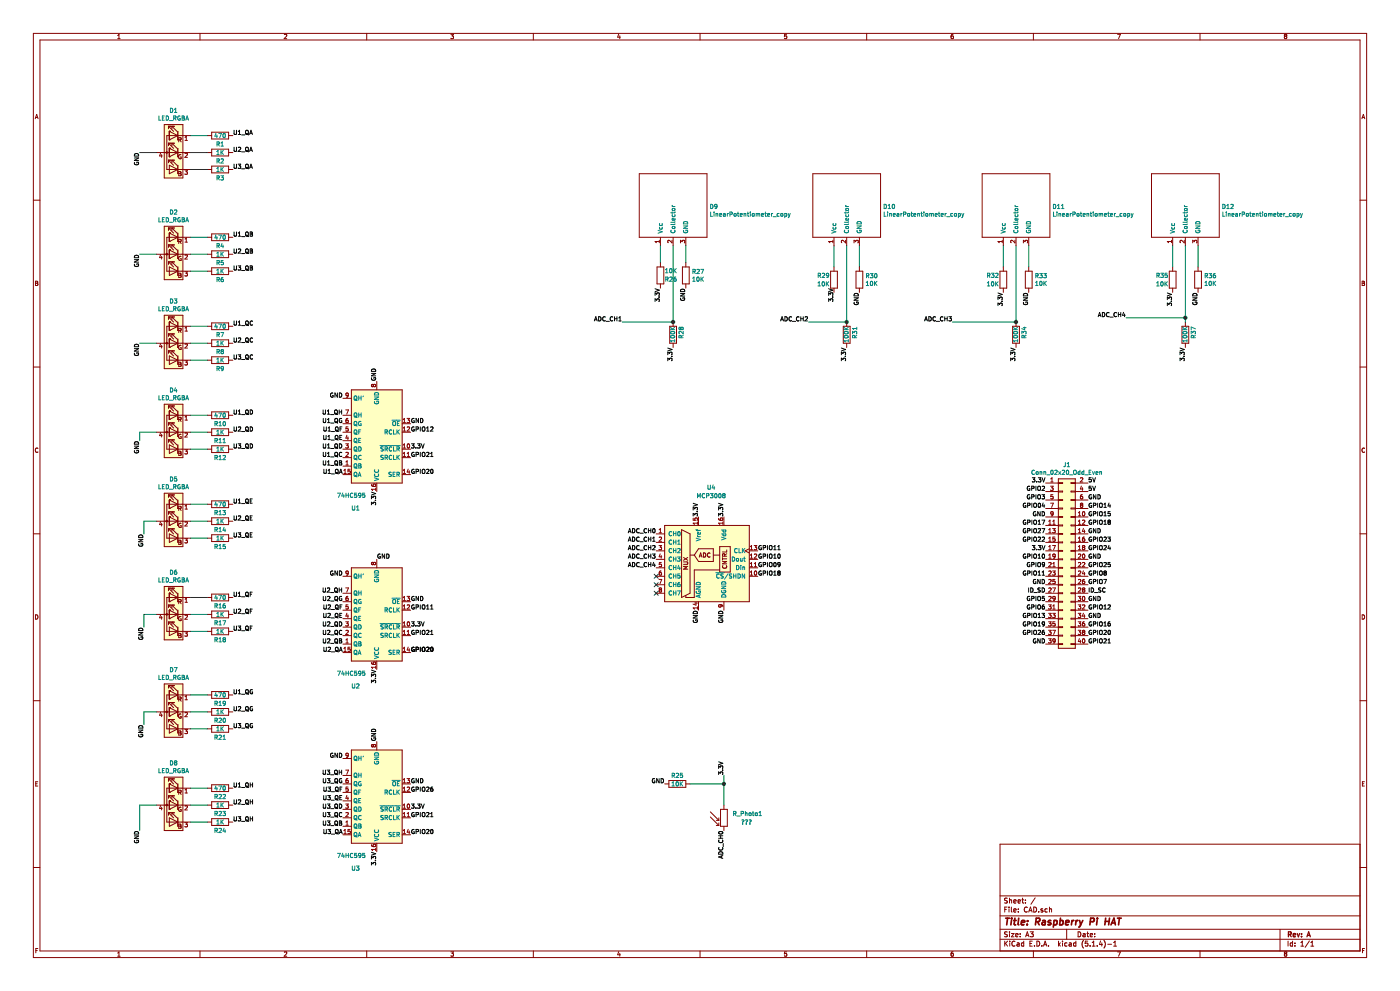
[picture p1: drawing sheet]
EESchema Schematic File Version 4
LIBS:CAD-cache
EELAYER 30 0
EELAYER END
$Descr A3 16535 11693
encoding utf-8
Sheet 1 1
Title "Raspberry Pi HAT"
Date ""
Rev "A"
Comp ""
Comment1 ""
Comment2 ""
Comment3 ""
Comment4 ""
$EndDescr
$Comp
L Device:LED_RGBA D2
U 1 1
P 2050 3000
F 0 "D2" H 2050 3497 50  0000 C CNN
F 1 "LED_RGBA" H 2050 3406 50  0000 C CNN
F 2 "LED_THT:LED_D5.0mm-4_RGB_Wide_Pins" H 2050 2950 50  0001 C CNN
F 3 "~" H 2050 2950 50  0001 C CNN
	1    2050 3000
	-1   0    0    -1  
$EndComp
$Comp
L Device:R_PHOTO R_Photo1
U 1 1
P 8550 9650
F 0 "R_Photo1" H 8650 9700 50  0000 L CNN
F 1 "???" H 8750 9600 50  0000 L CNN
F 2 "Resistor_THT:R_Axial_DIN0204_L3.6mm_D1.6mm_P5.08mm_Horizontal" V 8600 9400 50  0001 L CNN
F 3 "~" H 8550 9600 50  0001 C CNN
	1    8550 9650
	1    0    0    -1  
$EndComp
$Comp
L Device:R R2
U 1 1
P 2600 1800
F 0 "R2" V 2700 1800 50  0000 C CNN
F 1 "1K" V 2600 1800 50  0000 C CNN
F 2 "Resistor_THT:R_Axial_DIN0204_L3.6mm_D1.6mm_P5.08mm_Vertical" V 2530 1800 50  0001 C CNN
F 3 "~" H 2600 1800 50  0001 C CNN
	1    2600 1800
	0    1    1    0   
$EndComp
$Comp
L Device:R R3
U 1 1
P 2600 2000
F 0 "R3" V 2700 2000 50  0000 C CNN
F 1 "1K" V 2600 2000 50  0000 C CNN
F 2 "Resistor_THT:R_Axial_DIN0204_L3.6mm_D1.6mm_P5.08mm_Vertical" V 2530 2000 50  0001 C CNN
F 3 "~" H 2600 2000 50  0001 C CNN
	1    2600 2000
	0    1    1    0   
$EndComp
$Comp
L Device:R R6
U 1 1
P 2600 3200
F 0 "R6" V 2700 3200 50  0000 C CNN
F 1 "1K" V 2600 3200 50  0000 C CNN
F 2 "Resistor_THT:R_Axial_DIN0204_L3.6mm_D1.6mm_P5.08mm_Vertical" V 2530 3200 50  0001 C CNN
F 3 "~" H 2600 3200 50  0001 C CNN
	1    2600 3200
	0    1    1    0   
$EndComp
$Comp
L Analog_ADC:MCP3008 U4
U 1 1
P 8350 6600
F 0 "U4" H 8400 7450 50  0000 C CNN
F 1 "MCP3008" H 8400 7350 50  0000 C CNN
F 2 "MCU-MCP3008-I_P_DIP16-7.62MM_:DIP16-2.54-19.2X7.62MM" H 8450 6700 50  0001 C CNN
F 3 "http://ww1.microchip.com/downloads/en/DeviceDoc/21295d.pdf" H 8450 6700 50  0001 C CNN
	1    8350 6600
	1    0    0    -1  
$EndComp
$Comp
L CAD:LinearPotentiometer_copy D9
U 1 1
P 7950 2400
F 0 "D9" H 8378 2363 50  0000 L CNN
F 1 "LinearPotentiometer_copy" H 8378 2272 50  0000 L CNN
F 2 "Potentiometer_THT:Potentiometer_ACP_CA9-H2,5_Horizontal" H 8100 1500 50  0001 C CNN
F 3 "" H 8100 1500 50  0001 C CNN
	1    7950 2400
	1    0    0    -1  
$EndComp
$Comp
L CAD:LinearPotentiometer_copy D12
U 1 1
P 14000 2400
F 0 "D12" H 14428 2363 50  0000 L CNN
F 1 "LinearPotentiometer_copy" H 14428 2272 50  0000 L CNN
F 2 "Potentiometer_THT:Potentiometer_ACP_CA9-H2,5_Horizontal" H 14150 1500 50  0001 C CNN
F 3 "" H 14150 1500 50  0001 C CNN
	1    14000 2400
	1    0    0    -1  
$EndComp
$Comp
L CAD:LinearPotentiometer_copy D10
U 1 1
P 10000 2400
F 0 "D10" H 10428 2363 50  0000 L CNN
F 1 "LinearPotentiometer_copy" H 10428 2272 50  0000 L CNN
F 2 "Potentiometer_THT:Potentiometer_ACP_CA9-H2,5_Horizontal" H 10150 1500 50  0001 C CNN
F 3 "" H 10150 1500 50  0001 C CNN
	1    10000 2400
	1    0    0    -1  
$EndComp
$Comp
L CAD:LinearPotentiometer_copy D11
U 1 1
P 12000 2400
F 0 "D11" H 12428 2363 50  0000 L CNN
F 1 "LinearPotentiometer_copy" H 12428 2272 50  0000 L CNN
F 2 "Potentiometer_THT:Potentiometer_ACP_CA9-H2,5_Horizontal" H 12150 1500 50  0001 C CNN
F 3 "" H 12150 1500 50  0001 C CNN
	1    12000 2400
	1    0    0    -1  
$EndComp
$Comp
L Device:R R1
U 1 1
P 2600 1600
F 0 "R1" V 2700 1600 50  0000 C CNN
F 1 "470" V 2600 1600 50  0000 C CNN
F 2 "Resistor_THT:R_Axial_DIN0204_L3.6mm_D1.6mm_P5.08mm_Vertical" V 2530 1600 50  0001 C CNN
F 3 "~" H 2600 1600 50  0001 C CNN
	1    2600 1600
	0    1    1    0   
$EndComp
$Comp
L Device:LED_RGBA D1
U 1 1
P 2050 1800
F 0 "D1" H 2050 2297 50  0000 C CNN
F 1 "LED_RGBA" H 2050 2206 50  0000 C CNN
F 2 "LED_THT:LED_D5.0mm-4_RGB_Wide_Pins" H 2050 1750 50  0001 C CNN
F 3 "~" H 2050 1750 50  0001 C CNN
	1    2050 1800
	-1   0    0    -1  
$EndComp
Wire Wire Line
	2250 1600 2450 1600
Wire Wire Line
	2250 1800 2450 1800
Wire Wire Line
	2250 2000 2450 2000
$Comp
L Device:R R8
U 1 1
P 2600 4050
F 0 "R8" V 2700 4050 50  0000 C CNN
F 1 "1K" V 2600 4050 50  0000 C CNN
F 2 "Resistor_THT:R_Axial_DIN0204_L3.6mm_D1.6mm_P5.08mm_Vertical" V 2530 4050 50  0001 C CNN
F 3 "~" H 2600 4050 50  0001 C CNN
	1    2600 4050
	0    1    1    0   
$EndComp
$Comp
L Device:R R7
U 1 1
P 2600 3850
F 0 "R7" V 2700 3850 50  0000 C CNN
F 1 "470" V 2600 3850 50  0000 C CNN
F 2 "Resistor_THT:R_Axial_DIN0204_L3.6mm_D1.6mm_P5.08mm_Vertical" V 2530 3850 50  0001 C CNN
F 3 "~" H 2600 3850 50  0001 C CNN
	1    2600 3850
	0    1    1    0   
$EndComp
Wire Wire Line
	2250 3850 2450 3850
Wire Wire Line
	2250 4050 2450 4050
Wire Wire Line
	2250 2800 2450 2800
Wire Wire Line
	2250 3000 2450 3000
Wire Wire Line
	2250 3200 2450 3200
$Comp
L Device:R R17
U 1 1
P 2600 7250
F 0 "R17" V 2700 7250 50  0000 C CNN
F 1 "1K" V 2600 7250 50  0000 C CNN
F 2 "Resistor_THT:R_Axial_DIN0204_L3.6mm_D1.6mm_P5.08mm_Vertical" V 2530 7250 50  0001 C CNN
F 3 "~" H 2600 7250 50  0001 C CNN
	1    2600 7250
	0    1    1    0   
$EndComp
$Comp
L Device:R R18
U 1 1
P 2600 7450
F 0 "R18" V 2700 7450 50  0000 C CNN
F 1 "1K" V 2600 7450 50  0000 C CNN
F 2 "Resistor_THT:R_Axial_DIN0204_L3.6mm_D1.6mm_P5.08mm_Vertical" V 2530 7450 50  0001 C CNN
F 3 "~" H 2600 7450 50  0001 C CNN
	1    2600 7450
	0    1    1    0   
$EndComp
$Comp
L Device:R R16
U 1 1
P 2600 7050
F 0 "R16" V 2700 7050 50  0000 C CNN
F 1 "470" V 2600 7050 50  0000 C CNN
F 2 "Resistor_THT:R_Axial_DIN0204_L3.6mm_D1.6mm_P5.08mm_Vertical" V 2530 7050 50  0001 C CNN
F 3 "~" H 2600 7050 50  0001 C CNN
	1    2600 7050
	0    1    1    0   
$EndComp
$Comp
L Device:LED_RGBA D6
U 1 1
P 2050 7250
F 0 "D6" H 2050 7747 50  0000 C CNN
F 1 "LED_RGBA" H 2050 7656 50  0000 C CNN
F 2 "LED_THT:LED_D5.0mm-4_RGB_Wide_Pins" H 2050 7200 50  0001 C CNN
F 3 "~" H 2050 7200 50  0001 C CNN
	1    2050 7250
	-1   0    0    -1  
$EndComp
Wire Wire Line
	2250 7050 2450 7050
Wire Wire Line
	2250 7250 2450 7250
Wire Wire Line
	2250 7450 2450 7450
$Comp
L Device:R R19
U 1 1
P 2600 8200
F 0 "R19" V 2700 8200 50  0000 C CNN
F 1 "470" V 2600 8200 50  0000 C CNN
F 2 "Resistor_THT:R_Axial_DIN0204_L3.6mm_D1.6mm_P5.08mm_Vertical" V 2530 8200 50  0001 C CNN
F 3 "~" H 2600 8200 50  0001 C CNN
	1    2600 8200
	0    1    1    0   
$EndComp
$Comp
L Device:R R20
U 1 1
P 2600 8400
F 0 "R20" V 2700 8400 50  0000 C CNN
F 1 "1K" V 2600 8400 50  0000 C CNN
F 2 "Resistor_THT:R_Axial_DIN0204_L3.6mm_D1.6mm_P5.08mm_Vertical" V 2530 8400 50  0001 C CNN
F 3 "~" H 2600 8400 50  0001 C CNN
	1    2600 8400
	0    1    1    0   
$EndComp
$Comp
L Device:R R21
U 1 1
P 2600 8600
F 0 "R21" V 2700 8600 50  0000 C CNN
F 1 "1K" V 2600 8600 50  0000 C CNN
F 2 "Resistor_THT:R_Axial_DIN0204_L3.6mm_D1.6mm_P5.08mm_Vertical" V 2530 8600 50  0001 C CNN
F 3 "~" H 2600 8600 50  0001 C CNN
	1    2600 8600
	0    1    1    0   
$EndComp
$Comp
L Device:R R23
U 1 1
P 2600 9500
F 0 "R23" V 2700 9500 50  0000 C CNN
F 1 "1K" V 2600 9500 50  0000 C CNN
F 2 "Resistor_THT:R_Axial_DIN0204_L3.6mm_D1.6mm_P5.08mm_Vertical" V 2530 9500 50  0001 C CNN
F 3 "~" H 2600 9500 50  0001 C CNN
	1    2600 9500
	0    1    1    0   
$EndComp
$Comp
L Device:R R24
U 1 1
P 2600 9700
F 0 "R24" V 2700 9700 50  0000 C CNN
F 1 "1K" V 2600 9700 50  0000 C CNN
F 2 "Resistor_THT:R_Axial_DIN0204_L3.6mm_D1.6mm_P5.08mm_Vertical" V 2530 9700 50  0001 C CNN
F 3 "~" H 2600 9700 50  0001 C CNN
	1    2600 9700
	0    1    1    0   
$EndComp
$Comp
L Device:R R22
U 1 1
P 2600 9300
F 0 "R22" V 2700 9300 50  0000 C CNN
F 1 "470" V 2600 9300 50  0000 C CNN
F 2 "Resistor_THT:R_Axial_DIN0204_L3.6mm_D1.6mm_P5.08mm_Vertical" V 2530 9300 50  0001 C CNN
F 3 "~" H 2600 9300 50  0001 C CNN
	1    2600 9300
	0    1    1    0   
$EndComp
$Comp
L Device:LED_RGBA D8
U 1 1
P 2050 9500
F 0 "D8" H 2050 9997 50  0000 C CNN
F 1 "LED_RGBA" H 2050 9906 50  0000 C CNN
F 2 "LED_THT:LED_D5.0mm-4_RGB_Wide_Pins" H 2050 9450 50  0001 C CNN
F 3 "~" H 2050 9450 50  0001 C CNN
	1    2050 9500
	-1   0    0    -1  
$EndComp
Wire Wire Line
	2250 9300 2450 9300
Wire Wire Line
	2250 9500 2450 9500
Wire Wire Line
	2250 9700 2450 9700
Wire Wire Line
	2250 8200 2450 8200
Wire Wire Line
	2250 8400 2450 8400
Wire Wire Line
	2250 8600 2450 8600
Wire Wire Line
	1850 1800 1650 1800
Wire Wire Line
	1850 3000 1650 3000
Wire Wire Line
	1850 4050 1650 4050
Wire Wire Line
	8550 9500 8550 9250
Wire Wire Line
	8550 9250 8150 9250
Connection ~ 8550 9250
Wire Wire Line
	8550 9250 8550 9150
$Comp
L Device:R R25
U 1 1
P 8000 9250
F 0 "R25" V 7900 9250 50  0000 C CNN
F 1 "10K" V 8000 9250 50  0000 C CNN
F 2 "Resistor_THT:R_Axial_DIN0204_L3.6mm_D1.6mm_P5.08mm_Vertical" V 7930 9250 50  0001 C CNN
F 3 "~" H 8000 9250 50  0001 C CNN
	1    8000 9250
	0    1    1    0   
$EndComp
Wire Wire Line
	8100 2900 8100 3100
Wire Wire Line
	7800 2900 7800 3100
Wire Wire Line
	9850 2900 9850 3150
Wire Wire Line
	10150 2900 10150 3150
Wire Wire Line
	12150 2900 12150 3150
Wire Wire Line
	11850 2900 11850 3150
Wire Wire Line
	14150 2900 14150 3150
Wire Wire Line
	13850 2900 13850 3150
$Comp
L Device:R R27
U 1 1
P 8100 3250
F 0 "R27" H 8170 3296 50  0000 L CNN
F 1 "10K" H 8170 3205 50  0000 L CNN
F 2 "Resistor_THT:R_Axial_DIN0204_L3.6mm_D1.6mm_P5.08mm_Vertical" V 8030 3250 50  0001 C CNN
F 3 "~" H 8100 3250 50  0001 C CNN
	1    8100 3250
	1    0    0    -1  
$EndComp
$Comp
L Device:R R29
U 1 1
P 9850 3300
F 0 "R29" H 9650 3350 50  0000 L CNN
F 1 "10K" H 9650 3250 50  0000 L CNN
F 2 "Resistor_THT:R_Axial_DIN0204_L3.6mm_D1.6mm_P5.08mm_Vertical" V 9780 3300 50  0001 C CNN
F 3 "~" H 9850 3300 50  0001 C CNN
	1    9850 3300
	1    0    0    -1  
$EndComp
$Comp
L Device:R R30
U 1 1
P 10150 3300
F 0 "R30" H 10220 3346 50  0000 L CNN
F 1 "10K" H 10220 3255 50  0000 L CNN
F 2 "Resistor_THT:R_Axial_DIN0204_L3.6mm_D1.6mm_P5.08mm_Vertical" V 10080 3300 50  0001 C CNN
F 3 "~" H 10150 3300 50  0001 C CNN
	1    10150 3300
	1    0    0    -1  
$EndComp
$Comp
L Device:R R32
U 1 1
P 11850 3300
F 0 "R32" H 11650 3350 50  0000 L CNN
F 1 "10K" H 11650 3250 50  0000 L CNN
F 2 "Resistor_THT:R_Axial_DIN0204_L3.6mm_D1.6mm_P5.08mm_Vertical" V 11780 3300 50  0001 C CNN
F 3 "~" H 11850 3300 50  0001 C CNN
	1    11850 3300
	1    0    0    -1  
$EndComp
$Comp
L Device:R R33
U 1 1
P 12150 3300
F 0 "R33" H 12220 3346 50  0000 L CNN
F 1 "10K" H 12220 3255 50  0000 L CNN
F 2 "Resistor_THT:R_Axial_DIN0204_L3.6mm_D1.6mm_P5.08mm_Vertical" V 12080 3300 50  0001 C CNN
F 3 "~" H 12150 3300 50  0001 C CNN
	1    12150 3300
	1    0    0    -1  
$EndComp
$Comp
L Device:R R35
U 1 1
P 13850 3300
F 0 "R35" H 13650 3350 50  0000 L CNN
F 1 "10K" H 13650 3250 50  0000 L CNN
F 2 "Resistor_THT:R_Axial_DIN0204_L3.6mm_D1.6mm_P5.08mm_Vertical" V 13780 3300 50  0001 C CNN
F 3 "~" H 13850 3300 50  0001 C CNN
	1    13850 3300
	1    0    0    -1  
$EndComp
$Comp
L Device:R R36
U 1 1
P 14150 3300
F 0 "R36" H 14220 3346 50  0000 L CNN
F 1 "10K" H 14220 3255 50  0000 L CNN
F 2 "Resistor_THT:R_Axial_DIN0204_L3.6mm_D1.6mm_P5.08mm_Vertical" V 14080 3300 50  0001 C CNN
F 3 "~" H 14150 3300 50  0001 C CNN
	1    14150 3300
	1    0    0    -1  
$EndComp
$Comp
L Device:R R28
U 1 1
P 7950 3950
F 0 "R28" V 7850 3850 50  0000 L CNN
F 1 "100K" V 7950 3850 50  0000 L CNN
F 2 "Resistor_THT:R_Axial_DIN0204_L3.6mm_D1.6mm_P5.08mm_Vertical" V 7880 3950 50  0001 C CNN
F 3 "~" H 7950 3950 50  0001 C CNN
	1    7950 3950
	-1   0    0    1   
$EndComp
$Comp
L Device:R R31
U 1 1
P 10000 3950
F 0 "R31" V 9900 3850 50  0000 L CNN
F 1 "100K" V 10000 3850 50  0000 L CNN
F 2 "Resistor_THT:R_Axial_DIN0204_L3.6mm_D1.6mm_P5.08mm_Vertical" V 9930 3950 50  0001 C CNN
F 3 "~" H 10000 3950 50  0001 C CNN
	1    10000 3950
	-1   0    0    1   
$EndComp
$Comp
L Device:R R34
U 1 1
P 12000 3950
F 0 "R34" V 11900 3850 50  0000 L CNN
F 1 "100K" V 12000 3850 50  0000 L CNN
F 2 "Resistor_THT:R_Axial_DIN0204_L3.6mm_D1.6mm_P5.08mm_Vertical" V 11930 3950 50  0001 C CNN
F 3 "~" H 12000 3950 50  0001 C CNN
	1    12000 3950
	-1   0    0    1   
$EndComp
$Comp
L Device:R R37
U 1 1
P 14000 3950
F 0 "R37" V 13900 3850 50  0000 L CNN
F 1 "100K" V 14000 3850 50  0000 L CNN
F 2 "Resistor_THT:R_Axial_DIN0204_L3.6mm_D1.6mm_P5.08mm_Vertical" V 13930 3950 50  0001 C CNN
F 3 "~" H 14000 3950 50  0001 C CNN
	1    14000 3950
	-1   0    0    1   
$EndComp
Wire Wire Line
	2250 6350 2450 6350
Wire Wire Line
	2250 6150 2450 6150
Wire Wire Line
	2250 5950 2450 5950
Wire Wire Line
	2250 5300 2450 5300
Wire Wire Line
	2250 5100 2450 5100
Wire Wire Line
	2250 4900 2450 4900
$Comp
L Device:LED_RGBA D4
U 1 1
P 2050 5100
F 0 "D4" H 2050 5597 50  0000 C CNN
F 1 "LED_RGBA" H 2050 5506 50  0000 C CNN
F 2 "LED_THT:LED_D5.0mm-4_RGB_Wide_Pins" H 2050 5050 50  0001 C CNN
F 3 "~" H 2050 5050 50  0001 C CNN
	1    2050 5100
	-1   0    0    -1  
$EndComp
$Comp
L Device:R R10
U 1 1
P 2600 4900
F 0 "R10" V 2700 4900 50  0000 C CNN
F 1 "470" V 2600 4900 50  0000 C CNN
F 2 "Resistor_THT:R_Axial_DIN0204_L3.6mm_D1.6mm_P5.08mm_Vertical" V 2530 4900 50  0001 C CNN
F 3 "~" H 2600 4900 50  0001 C CNN
	1    2600 4900
	0    1    1    0   
$EndComp
$Comp
L Device:R R15
U 1 1
P 2600 6350
F 0 "R15" V 2700 6350 50  0000 C CNN
F 1 "1K" V 2600 6350 50  0000 C CNN
F 2 "Resistor_THT:R_Axial_DIN0204_L3.6mm_D1.6mm_P5.08mm_Vertical" V 2530 6350 50  0001 C CNN
F 3 "~" H 2600 6350 50  0001 C CNN
	1    2600 6350
	0    1    1    0   
$EndComp
$Comp
L Device:R R14
U 1 1
P 2600 6150
F 0 "R14" V 2700 6150 50  0000 C CNN
F 1 "1K" V 2600 6150 50  0000 C CNN
F 2 "Resistor_THT:R_Axial_DIN0204_L3.6mm_D1.6mm_P5.08mm_Vertical" V 2530 6150 50  0001 C CNN
F 3 "~" H 2600 6150 50  0001 C CNN
	1    2600 6150
	0    1    1    0   
$EndComp
$Comp
L Device:R R13
U 1 1
P 2600 5950
F 0 "R13" V 2700 5950 50  0000 C CNN
F 1 "470" V 2600 5950 50  0000 C CNN
F 2 "Resistor_THT:R_Axial_DIN0204_L3.6mm_D1.6mm_P5.08mm_Vertical" V 2530 5950 50  0001 C CNN
F 3 "~" H 2600 5950 50  0001 C CNN
	1    2600 5950
	0    1    1    0   
$EndComp
$Comp
L Device:R R12
U 1 1
P 2600 5300
F 0 "R12" V 2700 5300 50  0000 C CNN
F 1 "1K" V 2600 5300 50  0000 C CNN
F 2 "Resistor_THT:R_Axial_DIN0204_L3.6mm_D1.6mm_P5.08mm_Vertical" V 2530 5300 50  0001 C CNN
F 3 "~" H 2600 5300 50  0001 C CNN
	1    2600 5300
	0    1    1    0   
$EndComp
$Comp
L Device:R R11
U 1 1
P 2600 5100
F 0 "R11" V 2700 5100 50  0000 C CNN
F 1 "1K" V 2600 5100 50  0000 C CNN
F 2 "Resistor_THT:R_Axial_DIN0204_L3.6mm_D1.6mm_P5.08mm_Vertical" V 2530 5100 50  0001 C CNN
F 3 "~" H 2600 5100 50  0001 C CNN
	1    2600 5100
	0    1    1    0   
$EndComp
$Comp
L Device:LED_RGBA D5
U 1 1
P 2050 6150
F 0 "D5" H 2050 6647 50  0000 C CNN
F 1 "LED_RGBA" H 2050 6556 50  0000 C CNN
F 2 "LED_THT:LED_D5.0mm-4_RGB_Wide_Pins" H 2050 6100 50  0001 C CNN
F 3 "~" H 2050 6100 50  0001 C CNN
	1    2050 6150
	-1   0    0    -1  
$EndComp
Wire Wire Line
	2250 4250 2450 4250
$Comp
L Device:LED_RGBA D3
U 1 1
P 2050 4050
F 0 "D3" H 2050 4547 50  0000 C CNN
F 1 "LED_RGBA" H 2050 4456 50  0000 C CNN
F 2 "LED_THT:LED_D5.0mm-4_RGB_Wide_Pins" H 2050 4000 50  0001 C CNN
F 3 "~" H 2050 4000 50  0001 C CNN
	1    2050 4050
	-1   0    0    -1  
$EndComp
$Comp
L Device:R R9
U 1 1
P 2600 4250
F 0 "R9" V 2700 4250 50  0000 C CNN
F 1 "1K" V 2600 4250 50  0000 C CNN
F 2 "Resistor_THT:R_Axial_DIN0204_L3.6mm_D1.6mm_P5.08mm_Vertical" V 2530 4250 50  0001 C CNN
F 3 "~" H 2600 4250 50  0001 C CNN
	1    2600 4250
	0    1    1    0   
$EndComp
$Comp
L Device:R R5
U 1 1
P 2600 3000
F 0 "R5" V 2700 3000 50  0000 C CNN
F 1 "1K" V 2600 3000 50  0000 C CNN
F 2 "Resistor_THT:R_Axial_DIN0204_L3.6mm_D1.6mm_P5.08mm_Vertical" V 2530 3000 50  0001 C CNN
F 3 "~" H 2600 3000 50  0001 C CNN
	1    2600 3000
	0    1    1    0   
$EndComp
$Comp
L Device:R R4
U 1 1
P 2600 2800
F 0 "R4" V 2700 2800 50  0000 C CNN
F 1 "470" V 2600 2800 50  0000 C CNN
F 2 "Resistor_THT:R_Axial_DIN0204_L3.6mm_D1.6mm_P5.08mm_Vertical" V 2530 2800 50  0001 C CNN
F 3 "~" H 2600 2800 50  0001 C CNN
	1    2600 2800
	0    1    1    0   
$EndComp
Wire Wire Line
	1850 5100 1650 5100
Wire Wire Line
	1650 5100 1650 5200
Wire Wire Line
	1850 6150 1700 6150
Wire Wire Line
	1700 6150 1700 6300
Wire Wire Line
	1850 7250 1700 7250
Wire Wire Line
	1700 7250 1700 7400
$Comp
L Device:LED_RGBA D7
U 1 1
P 2050 8400
F 0 "D7" H 2050 8897 50  0000 C CNN
F 1 "LED_RGBA" H 2050 8806 50  0000 C CNN
F 2 "LED_THT:LED_D5.0mm-4_RGB_Wide_Pins" H 2050 8350 50  0001 C CNN
F 3 "~" H 2050 8350 50  0001 C CNN
	1    2050 8400
	-1   0    0    -1  
$EndComp
Wire Wire Line
	1850 8400 1700 8400
Wire Wire Line
	1700 8400 1700 8550
Wire Wire Line
	1850 9500 1650 9500
Wire Wire Line
	1650 9500 1650 9800
Text Label 2750 1600 0    50   ~ 0
U1_QA
Text Label 4050 5600 2    50   ~ 0
U1_QA
Text Label 2750 1800 0    50   ~ 0
U2_QA
Text Label 2750 2000 0    50   ~ 0
U3_QA
Text Label 2750 2800 0    50   ~ 0
U1_QB
Text Label 2750 3000 0    50   ~ 0
U2_QB
Text Label 2750 3200 0    50   ~ 0
U3_QB
Text Label 2750 3850 0    50   ~ 0
U1_QC
Text Label 2750 4050 0    50   ~ 0
U2_QC
Text Label 2750 4250 0    50   ~ 0
U3_QC
Text Label 2750 4900 0    50   ~ 0
U1_QD
Text Label 2750 5100 0    50   ~ 0
U2_QD
Text Label 2750 5300 0    50   ~ 0
U3_QD
Text Label 2750 5950 0    50   ~ 0
U1_QE
Text Label 2750 6150 0    50   ~ 0
U2_QE
Text Label 2750 6350 0    50   ~ 0
U3_QE
Text Label 2750 7050 0    50   ~ 0
U1_QF
Text Label 2750 7250 0    50   ~ 0
U2_QF
Text Label 2750 7450 0    50   ~ 0
U3_QF
Text Label 2750 8200 0    50   ~ 0
U1_QG
Text Label 2750 8400 0    50   ~ 0
U2_QG
Text Label 2750 8600 0    50   ~ 0
U3_QG
Text Label 2750 9300 0    50   ~ 0
U1_QH
Text Label 2750 9500 0    50   ~ 0
U2_QH
Text Label 2750 9700 0    50   ~ 0
U3_QH
Text Label 4050 4900 2    50   ~ 0
U1_QH
Text Label 4050 5000 2    50   ~ 0
U1_QG
Text Label 4050 5100 2    50   ~ 0
U1_QF
Text Label 4050 5200 2    50   ~ 0
U1_QE
Text Label 4050 5300 2    50   ~ 0
U1_QD
Text Label 4050 5400 2    50   ~ 0
U1_QC
Text Label 4050 5500 2    50   ~ 0
U1_QB
$Comp
L 74xx:74HC595 U2
U 1 1
P 4450 7300
F 0 "U2" H 4700 8100 50  0000 C CNN
F 1 "74HC595" H 4750 7950 50  0000 C CNN
F 2 "MCU-MCP3008-I_P_DIP16-7.62MM_:DIP16-2.54-19.2X7.62MM" H 4450 7300 50  0001 C CNN
F 3 "http://www.ti.com/lit/ds/symlink/sn74hc595.pdf" H 4450 7300 50  0001 C CNN
	1    4450 7300
	-1   0    0    1   
$EndComp
Text Label 4050 7000 2    50   ~ 0
U2_QH
Text Label 4050 7100 2    50   ~ 0
U2_QG
Text Label 4050 7200 2    50   ~ 0
U2_QF
Text Label 4050 7300 2    50   ~ 0
U2_QE
Text Label 4050 7400 2    50   ~ 0
U2_QD
Text Label 4050 7500 2    50   ~ 0
U2_QC
Text Label 4050 7600 2    50   ~ 0
U2_QB
Text Label 4050 7700 2    50   ~ 0
U2_QA
Text Label 4050 9850 2    50   ~ 0
U3_QA
Text Label 4050 9750 2    50   ~ 0
U3_QB
Text Label 4050 9650 2    50   ~ 0
U3_QC
Text Label 4050 9550 2    50   ~ 0
U3_QD
Text Label 4050 9450 2    50   ~ 0
U3_QE
Text Label 4050 9350 2    50   ~ 0
U3_QF
Text Label 4050 9250 2    50   ~ 0
U3_QG
Text Label 4050 9150 2    50   ~ 0
U3_QH
Text Label 4850 7200 0    50   ~ 0
GPIO11
Text Label 4850 9350 0    50   ~ 0
GPIO26
Text Label 4850 9650 0    50   ~ 0
GPIO21
Text Label 4850 9850 0    50   ~ 0
GPIO20
Text Label 4850 7700 0    50   ~ 0
GPIO20
Text Label 4850 7500 0    50   ~ 0
GPIO21
Text Label 4850 7700 0    50   ~ 0
GPIO20
Text Label 4850 5600 0    50   ~ 0
GPIO20
Text Label 4850 5100 0    50   ~ 0
GPIO12
Wire Wire Line
	9550 3800 10000 3800
Connection ~ 10000 3800
Text Label 7350 3800 2    50   ~ 0
ADC_CH1
Text Label 9550 3800 2    50   ~ 0
ADC_CH2
Wire Wire Line
	12000 3800 11250 3800
Connection ~ 12000 3800
Text Label 11250 3800 2    50   ~ 0
ADC_CH3
Connection ~ 7950 3800
Wire Wire Line
	7350 3800 7950 3800
Wire Wire Line
	7950 2900 7950 3800
Wire Wire Line
	10000 2900 10000 3800
Wire Wire Line
	12000 2900 12000 3800
$Comp
L Device:R R26
U 1 1
P 7800 3250
F 0 "R26" H 7600 3300 50  0000 L CNN
F 1 "10K" H 7600 3200 50  0000 L CNN
F 2 "Resistor_THT:R_Axial_DIN0204_L3.6mm_D1.6mm_P5.08mm_Vertical" V 7730 3250 50  0001 C CNN
F 3 "~" H 7800 3250 50  0001 C CNN
	1    7800 3250
	-1   0    0    1   
$EndComp
Wire Wire Line
	14000 2900 14000 3750
Wire Wire Line
	14000 3750 13300 3750
Connection ~ 14000 3750
Wire Wire Line
	14000 3750 14000 3800
Text Label 13300 3750 2    50   ~ 0
ADC_CH4
Text Label 8550 9800 3    50   ~ 0
ADC_CH0
Text Label 7750 6300 2    50   ~ 0
ADC_CH0
Text Label 7750 6400 2    50   ~ 0
ADC_CH1
Text Label 7750 6500 2    50   ~ 0
ADC_CH2
Text Label 7750 6600 2    50   ~ 0
ADC_CH3
Text Label 7750 6700 2    50   ~ 0
ADC_CH4
Text Label 8950 6500 0    50   ~ 0
GPIO11
Text Label 8950 6600 0    50   ~ 0
GPIO10
Text Label 8950 6700 0    50   ~ 0
GPIO09
Text Label 8950 6800 0    50   ~ 0
GPIO18
Text Label 8550 7200 3    50   ~ 0
GND
Text Label 4850 7100 0    50   ~ 0
GND
Text Label 10150 3450 3    50   ~ 0
GND
Text Label 8100 3400 3    50   ~ 0
GND
Text Label 12150 3450 3    50   ~ 0
GND
Text Label 14150 3450 3    50   ~ 0
GND
Text Label 13850 3450 3    50   ~ 0
3.3V
Text Label 11850 3450 3    50   ~ 0
3.3V
Text Label 9850 3400 3    50   ~ 0
3.3V
Text Label 7800 3400 3    50   ~ 0
3.3V
Text Label 8550 6100 1    50   ~ 0
3.3V
Text Label 4450 10050 3    50   ~ 0
3.3V
Text Label 8250 6100 1    50   ~ 0
3.3V
Text Label 7950 4100 3    50   ~ 0
3.3V
Text Label 10000 4100 3    50   ~ 0
3.3V
Text Label 12000 4100 3    50   ~ 0
3.3V
Text Label 14000 4100 3    50   ~ 0
3.3V
Text Label 4850 7400 0    50   ~ 0
3.3V
Text Label 4450 7900 3    50   ~ 0
3.3V
Text Label 4450 5800 3    50   ~ 0
3.3V
Text Label 4850 5400 0    50   ~ 0
GPIO21
$Comp
L 74xx:74HC595 U1
U 1 1
P 4450 5200
F 0 "U1" H 4700 6000 50  0000 C CNN
F 1 "74HC595" H 4750 5850 50  0000 C CNN
F 2 "MCU-MCP3008-I_P_DIP16-7.62MM_:DIP16-2.54-19.2X7.62MM" H 4450 5200 50  0001 C CNN
F 3 "http://www.ti.com/lit/ds/symlink/sn74hc595.pdf" H 4450 5200 50  0001 C CNN
	1    4450 5200
	-1   0    0    1   
$EndComp
$Comp
L 74xx:74HC595 U3
U 1 1
P 4450 9450
F 0 "U3" H 4700 10250 50  0000 C CNN
F 1 "74HC595" H 4750 10100 50  0000 C CNN
F 2 "MCU-MCP3008-I_P_DIP16-7.62MM_:DIP16-2.54-19.2X7.62MM" H 4450 9450 50  0001 C CNN
F 3 "http://www.ti.com/lit/ds/symlink/sn74hc595.pdf" H 4450 9450 50  0001 C CNN
	1    4450 9450
	-1   0    0    1   
$EndComp
Text Label 4850 9550 0    50   ~ 0
3.3V
Text Label 4450 6600 0    50   ~ 0
GND
Text Label 4050 6800 2    50   ~ 0
GND
Text Label 4450 8750 1    50   ~ 0
GND
Text Label 4850 9250 0    50   ~ 0
GND
Text Label 4050 8950 2    50   ~ 0
GND
Text Label 4850 5300 0    50   ~ 0
3.3V
Text Label 4850 5000 0    50   ~ 0
GND
Text Label 4450 4500 1    50   ~ 0
GND
Text Label 4050 4700 2    50   ~ 0
GND
Text Label 8550 9150 1    50   ~ 0
3.3V
Text Label 7850 9250 2    50   ~ 0
GND
Text Label 1650 1800 3    50   ~ 0
GND
Text Label 1650 3000 3    50   ~ 0
GND
Text Label 1650 4050 3    50   ~ 0
GND
Text Label 1650 5200 3    50   ~ 0
GND
Text Label 1700 6300 3    50   ~ 0
GND
Text Label 1700 7400 3    50   ~ 0
GND
Text Label 1700 8550 3    50   ~ 0
GND
Text Label 1650 9800 3    50   ~ 0
GND
NoConn ~ 7750 6800
NoConn ~ 7750 6900
NoConn ~ 7750 7000
Text Label 8250 7200 3    50   ~ 0
GND
$Comp
L Connector_Generic:Conn_02x20_Odd_Even J1
U 1 1
P 12550 6600
F 0 "J1" H 12600 7717 50  0000 C CNN
F 1 "Conn_02x20_Odd_Even" H 12600 7626 50  0000 C CNN
F 2 "Connector_PinHeader_2.00mm:PinHeader_2x20_P2.00mm_Vertical" H 12550 6600 50  0001 C CNN
F 3 "~" H 12550 6600 50  0001 C CNN
	1    12550 6600
	1    0    0    -1  
$EndComp
Text Label 12350 5700 2    50   ~ 0
3.3V
Text Label 12850 5900 0    50   ~ 0
GND
Text Label 12350 6100 2    50   ~ 0
GND
Text Label 12850 6300 0    50   ~ 0
GND
Text Label 12850 6600 0    50   ~ 0
GND
Text Label 12350 6900 2    50   ~ 0
GND
Text Label 12850 7500 0    50   ~ 0
GPIO20
Text Label 12850 7600 0    50   ~ 0
GPIO21
Text Label 12850 7400 0    50   ~ 0
GPIO16
Text Label 12850 7300 0    50   ~ 0
GND
Text Label 12850 7200 0    50   ~ 0
GPIO12
Text Label 12850 7100 0    50   ~ 0
GND
Text Label 12850 7000 0    50   ~ 0
ID_SC
Text Label 12850 6900 0    50   ~ 0
GPIO7
Text Label 12850 6800 0    50   ~ 0
GPIO8
Text Label 12850 6700 0    50   ~ 0
GPIO25
Text Label 12350 5800 2    50   ~ 0
GPIO2
Text Label 12850 6500 0    50   ~ 0
GPIO24
Text Label 12850 6400 0    50   ~ 0
GPIO23
Text Label 12850 6200 0    50   ~ 0
GPIO18
Text Label 12850 6100 0    50   ~ 0
GPIO15
Text Label 12850 6000 0    50   ~ 0
GPIO14
Text Label 12850 5800 0    50   ~ 0
5V
Text Label 12850 5700 0    50   ~ 0
5V
Text Label 12350 5900 2    50   ~ 0
GPIO3
Text Label 12350 6000 2    50   ~ 0
GPIO04
Text Label 12350 6200 2    50   ~ 0
GPIO17
Text Label 12350 6300 2    50   ~ 0
GPIO27
Text Label 12350 6400 2    50   ~ 0
GPIO22
Text Label 12350 6500 2    50   ~ 0
3.3V
Text Label 12350 6600 2    50   ~ 0
GPIO10
Text Label 12350 6700 2    50   ~ 0
GPIO9
Text Label 12350 6800 2    50   ~ 0
GPIO11
Text Label 12350 7000 2    50   ~ 0
ID_SD
Text Label 12350 7100 2    50   ~ 0
GPIO5
Text Label 12350 7200 2    50   ~ 0
GPIO6
Text Label 12350 7300 2    50   ~ 0
GPIO13
Text Label 12350 7400 2    50   ~ 0
GPIO19
Text Label 12350 7500 2    50   ~ 0
GPIO26
Text Label 12350 7600 2    50   ~ 0
GND
$EndSCHEMATC
